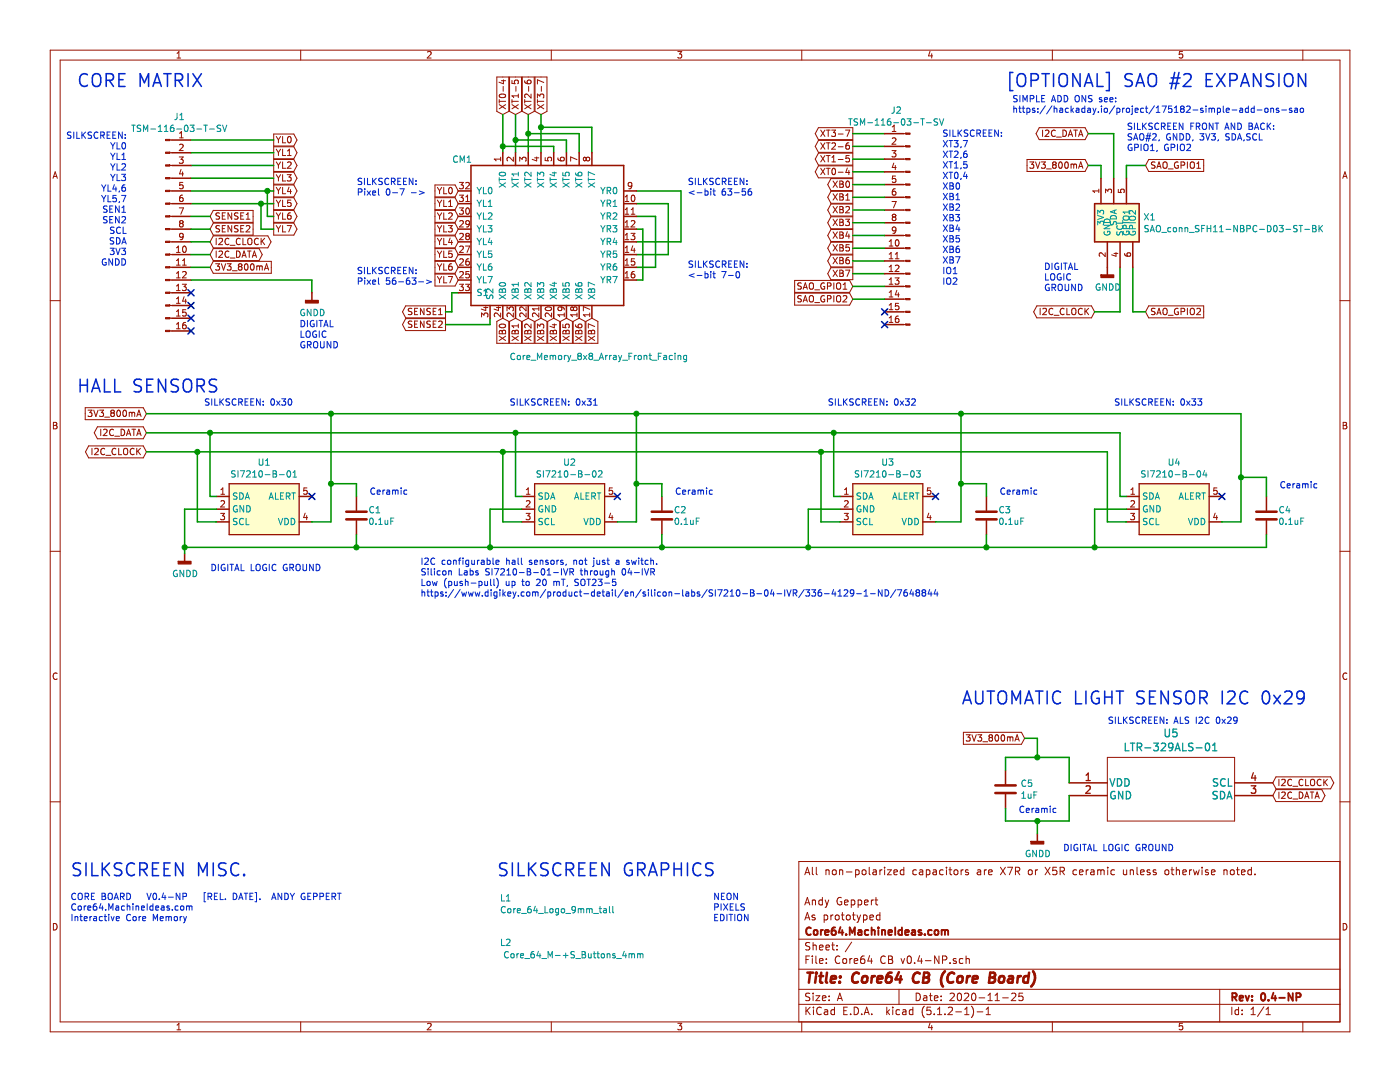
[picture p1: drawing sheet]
EESchema Schematic File Version 4
LIBS:Core64 CB v0.4-NP-cache
EELAYER 29 0
EELAYER END
$Descr A 11000 8500
encoding utf-8
Sheet 1 1
Title "Core64 CB (Core Board)"
Date "2020-11-25"
Rev "0.4-NP"
Comp "Core64.MachineIdeas.com"
Comment1 "As prototyped"
Comment2 "Andy Geppert"
Comment3 ""
Comment4 "All non-polarized capacitors are X7R or X5R ceramic unless otherwise noted."
$EndDescr
Text GLabel 3950 2500 3    50   Input ~ 0
XB0
Text GLabel 4050 2500 3    50   Input ~ 0
XB1
Text GLabel 4150 2500 3    50   Input ~ 0
XB2
Text GLabel 4250 2500 3    50   Input ~ 0
XB3
Text GLabel 4350 2500 3    50   Input ~ 0
XB4
Text GLabel 4450 2500 3    50   Input ~ 0
XB5
Text GLabel 4550 2500 3    50   Input ~ 0
XB6
Text GLabel 4650 2500 3    50   Input ~ 0
XB7
Text GLabel 4250 900  1    50   Input ~ 0
XT3-7
Text GLabel 4150 900  1    50   Input ~ 0
XT2-6
Text GLabel 4050 900  1    50   Input ~ 0
XT1-5
Text GLabel 3950 900  1    50   Input ~ 0
XT0-4
Text GLabel 6700 1750 0    50   Output ~ 0
XB3
Text GLabel 6700 1650 0    50   Output ~ 0
XB2
Text GLabel 6700 1550 0    50   Output ~ 0
XB1
Text GLabel 6700 1450 0    50   Output ~ 0
XB0
Text GLabel 6700 1850 0    50   Output ~ 0
XB4
Text GLabel 6700 1950 0    50   Output ~ 0
XB5
Text GLabel 6700 2050 0    50   Output ~ 0
XB6
Text GLabel 6700 2150 0    50   Output ~ 0
XB7
Text GLabel 6700 1350 0    50   Output ~ 0
XT0-4
Text GLabel 6700 1250 0    50   Output ~ 0
XT1-5
Text GLabel 6700 1150 0    50   Output ~ 0
XT2-6
Text GLabel 6700 1050 0    50   Output ~ 0
XT3-7
Wire Wire Line
	3950 1150 4350 1150
Wire Wire Line
	4350 1150 4350 1200
Wire Wire Line
	3950 1150 3950 1200
Wire Wire Line
	4050 1200 4050 1100
Wire Wire Line
	4050 1100 4450 1100
Wire Wire Line
	4450 1100 4450 1200
Wire Wire Line
	4150 1200 4150 1050
Wire Wire Line
	4150 1050 4550 1050
Wire Wire Line
	4550 1050 4550 1200
Wire Wire Line
	4250 1200 4250 1000
Wire Wire Line
	4250 1000 4650 1000
Wire Wire Line
	4650 1000 4650 1200
Wire Wire Line
	3950 1150 3950 900 
Connection ~ 3950 1150
Wire Wire Line
	4050 1100 4050 900 
Connection ~ 4050 1100
Wire Wire Line
	4150 1050 4150 900 
Connection ~ 4150 1050
Wire Wire Line
	4250 1000 4250 900 
Connection ~ 4250 1000
Wire Wire Line
	6700 1050 6950 1050
Wire Wire Line
	6700 1150 6950 1150
Wire Wire Line
	6700 1250 6950 1250
Wire Wire Line
	6700 1350 6950 1350
Text GLabel 3600 2200 0    50   Input ~ 0
YL7
Text GLabel 3600 2100 0    50   Input ~ 0
YL6
Text GLabel 3600 2000 0    50   Input ~ 0
YL5
Text GLabel 3600 1900 0    50   Input ~ 0
YL4
Text GLabel 3600 1800 0    50   Input ~ 0
YL3
Text GLabel 3600 1700 0    50   Input ~ 0
YL2
Text GLabel 3600 1600 0    50   Input ~ 0
YL1
Text GLabel 3600 1500 0    50   Input ~ 0
YL0
Text GLabel 2150 1200 2    50   Output ~ 0
YL1
Text GLabel 2150 1100 2    50   Output ~ 0
YL0
Text GLabel 2150 1300 2    50   Output ~ 0
YL2
Text GLabel 2150 1400 2    50   Output ~ 0
YL3
Text GLabel 2150 1500 2    50   Output ~ 0
YL4
Text GLabel 2150 1600 2    50   Output ~ 0
YL5
Text GLabel 2150 1700 2    50   Output ~ 0
YL6
Text GLabel 2150 1800 2    50   Output ~ 0
YL7
Wire Wire Line
	2100 1500 2100 1700
Wire Wire Line
	2100 1700 2150 1700
Wire Wire Line
	2150 1100 1500 1100
Wire Wire Line
	1500 1200 2150 1200
Wire Wire Line
	1500 1300 2150 1300
Wire Wire Line
	2150 1400 1500 1400
Wire Wire Line
	2150 1500 2100 1500
Wire Wire Line
	2100 1500 1500 1500
Connection ~ 2100 1500
Wire Wire Line
	5350 1900 5000 1900
Wire Wire Line
	5350 1500 5350 1900
Wire Wire Line
	5000 1500 5350 1500
Wire Wire Line
	5250 1600 5000 1600
Wire Wire Line
	5250 2000 5250 1600
Wire Wire Line
	5000 2000 5250 2000
Wire Wire Line
	5150 1700 5000 1700
Wire Wire Line
	5150 2100 5150 1700
Wire Wire Line
	5000 2100 5150 2100
Wire Wire Line
	5050 1800 5000 1800
Wire Wire Line
	5050 2200 5050 1800
Wire Wire Line
	5000 2200 5050 2200
Wire Wire Line
	2050 1800 2150 1800
Wire Wire Line
	2050 1600 2050 1800
Wire Wire Line
	2150 1600 2050 1600
Text Notes 1000 2100 2    50   ~ 0
SILKSCREEN:\nYL0\nYL1\nYL2\nYL3\nYL4,6\nYL5,7\nSEN1\nSEN2\nSCL\nSDA\n3V3\nGNDD
Wire Wire Line
	2050 1600 1500 1600
Connection ~ 2050 1600
Wire Wire Line
	6700 2150 6950 2150
Wire Wire Line
	6700 2050 6950 2050
$Comp
L Connector:Conn_01x16_Male J2
U 1 1
P 7150 1750
F 0 "J2" H 7258 2635 50  0000 C CNN
F 1 "TSM-116-03-T-SV‎" H 7258 2542 50  0000 C CNN
F 2 "Connector_PinHeader_2.54mm:PinHeader_1x16_P2.54mm_Vertical" H 7150 1750 50  0001 C CNN
F 3 "~" H 7150 1750 50  0001 C CNN
	1    7150 1750
	-1   0    0    -1  
$EndComp
$Comp
L Connector:Conn_01x16_Male J1
U 1 1
P 1300 1800
F 0 "J1" H 1408 2685 50  0000 C CNN
F 1 "TSM-116-03-T-SV‎" H 1408 2592 50  0000 C CNN
F 2 "Connector_PinHeader_2.54mm:PinHeader_1x16_P2.54mm_Vertical" H 1300 1800 50  0001 C CNN
F 3 "~" H 1300 1800 50  0001 C CNN
	1    1300 1800
	1    0    0    -1  
$EndComp
Text Notes 7400 2250 0    50   ~ 0
SILKSCREEN:\nXT3,7\nXT2,6\nXT1,5\nXT0,4\nXB0\nXB1\nXB2\nXB3\nXB4\nXB5\nXB6\nXB7\nIO1\nIO2
Text GLabel 3500 2450 0    50   Output ~ 0
SENSE1
Text GLabel 3500 2550 0    50   Output ~ 0
SENSE2
Wire Wire Line
	3500 2550 3850 2550
Wire Wire Line
	3850 2550 3850 2500
Wire Wire Line
	6950 1450 6700 1450
Wire Wire Line
	6950 1550 6700 1550
Wire Wire Line
	6950 1650 6700 1650
Wire Wire Line
	6700 1750 6950 1750
Wire Wire Line
	6950 1850 6700 1850
Wire Wire Line
	6700 1950 6950 1950
Text GLabel 1650 1700 2    50   Input ~ 0
SENSE1
Text GLabel 1650 1800 2    50   Input ~ 0
SENSE2
Wire Wire Line
	3600 2300 3550 2300
Wire Wire Line
	3550 2300 3550 2450
Wire Wire Line
	3550 2450 3500 2450
Wire Wire Line
	1650 1800 1500 1800
Wire Wire Line
	2450 2200 2450 2300
Wire Wire Line
	1500 2100 1650 2100
Wire Wire Line
	1500 2200 2450 2200
Wire Wire Line
	1500 1700 1650 1700
Text GLabel 1650 1900 2    50   BiDi ~ 0
I2C_CLOCK
Text GLabel 1650 2000 2    50   BiDi ~ 0
I2C_DATA
Wire Wire Line
	1500 1900 1650 1900
Wire Wire Line
	1500 2000 1650 2000
Text GLabel 1650 2100 2    50   Input ~ 0
3V3_800mA
Text Notes 1650 4500 0    50   ~ 0
DIGITAL LOGIC GROUND
$Comp
L Sensor_Magnetic:SI7210 U1
U 1 1
P 2100 3900
F 0 "U1" H 2075 4170 50  0000 C CNN
F 1 "SI7210-B-01" H 2075 4077 50  0000 C CNN
F 2 "Package_TO_SOT_SMD:SOT-23-5" H 2100 3550 50  0001 C CNN
F 3 "http://www.infineon.com/dgdl/Infineon-TLV493D-A1B6-DS-v01_00-EN.pdf?fileId=5546d462525dbac40152a6b85c760e80" H 1950 4400 50  0001 C CNN
	1    2100 3900
	1    0    0    -1  
$EndComp
Text GLabel 1150 3550 0    50   BiDi ~ 0
I2C_CLOCK
$Comp
L power:GNDD #PWR03
U 1 1
P 1450 4350
F 0 "#PWR03" H 1450 4100 50  0001 C CNN
F 1 "GNDD" H 1454 4195 50  0000 C CNN
F 2 "" H 1450 4350 50  0001 C CNN
F 3 "" H 1450 4350 50  0001 C CNN
	1    1450 4350
	1    0    0    -1  
$EndComp
Text GLabel 1150 3250 0    50   Input ~ 0
3V3_800mA
Wire Wire Line
	1700 4000 1450 4000
Wire Wire Line
	2600 4100 2600 3800
Wire Wire Line
	2600 3250 1150 3250
$Comp
L Sensor_Magnetic:SI7210 U2
U 1 1
P 4500 3900
F 0 "U2" H 4475 4170 50  0000 C CNN
F 1 "SI7210-B-02" H 4475 4077 50  0000 C CNN
F 2 "Package_TO_SOT_SMD:SOT-23-5" H 4500 3550 50  0001 C CNN
F 3 "http://www.infineon.com/dgdl/Infineon-TLV493D-A1B6-DS-v01_00-EN.pdf?fileId=5546d462525dbac40152a6b85c760e80" H 4350 4400 50  0001 C CNN
	1    4500 3900
	1    0    0    -1  
$EndComp
$Comp
L Sensor_Magnetic:SI7210 U3
U 1 1
P 7000 3900
F 0 "U3" H 6975 4170 50  0000 C CNN
F 1 "SI7210-B-03" H 6975 4077 50  0000 C CNN
F 2 "Package_TO_SOT_SMD:SOT-23-5" H 7000 3550 50  0001 C CNN
F 3 "http://www.infineon.com/dgdl/Infineon-TLV493D-A1B6-DS-v01_00-EN.pdf?fileId=5546d462525dbac40152a6b85c760e80" H 6850 4400 50  0001 C CNN
	1    7000 3900
	1    0    0    -1  
$EndComp
$Comp
L Sensor_Magnetic:SI7210 U4
U 1 1
P 9250 3900
F 0 "U4" H 9225 4170 50  0000 C CNN
F 1 "SI7210-B-04" H 9225 4077 50  0000 C CNN
F 2 "Package_TO_SOT_SMD:SOT-23-5" H 9250 3550 50  0001 C CNN
F 3 "http://www.infineon.com/dgdl/Infineon-TLV493D-A1B6-DS-v01_00-EN.pdf?fileId=5546d462525dbac40152a6b85c760e80" H 9100 4400 50  0001 C CNN
	1    9250 3900
	1    0    0    -1  
$EndComp
Wire Wire Line
	4100 4000 3850 4000
Wire Wire Line
	3850 4000 3850 4300
Wire Wire Line
	8600 4300 8600 4000
Wire Wire Line
	8600 4000 8850 4000
Wire Wire Line
	6600 4000 6350 4000
Wire Wire Line
	6350 4000 6350 4300
Connection ~ 6350 4300
Wire Wire Line
	5000 4100 5000 3800
Wire Wire Line
	5000 3250 2600 3250
Connection ~ 2600 3250
Wire Wire Line
	5000 3250 7550 3250
Wire Wire Line
	7550 3250 7550 3800
Wire Wire Line
	9750 4100 9750 3750
Wire Wire Line
	9750 3250 7550 3250
Connection ~ 7550 3250
Wire Wire Line
	1650 3900 1700 3900
Text GLabel 1150 3400 0    50   BiDi ~ 0
I2C_DATA
Wire Wire Line
	1150 3550 1550 3550
Wire Wire Line
	1650 3900 1650 3400
Connection ~ 1650 3400
Wire Wire Line
	1550 4100 1550 3550
Wire Wire Line
	1550 4100 1700 4100
Connection ~ 1550 3550
Wire Wire Line
	1150 3400 1650 3400
Connection ~ 5000 3250
Wire Wire Line
	8850 3900 8800 3900
Wire Wire Line
	8800 3900 8800 3400
Wire Wire Line
	8850 4100 8700 4100
Wire Wire Line
	8700 4100 8700 3550
Wire Wire Line
	1550 3550 3950 3550
Wire Wire Line
	1650 3400 4050 3400
Wire Wire Line
	6600 3900 6550 3900
Wire Wire Line
	6600 4100 6450 4100
Wire Wire Line
	6450 4100 6450 3550
Connection ~ 6450 3550
Wire Wire Line
	4100 3900 4050 3900
Wire Wire Line
	4050 3900 4050 3400
Connection ~ 4050 3400
Wire Wire Line
	4050 3400 6550 3400
Wire Wire Line
	4100 4100 3950 4100
Wire Wire Line
	3950 4100 3950 3550
Connection ~ 3950 3550
Wire Wire Line
	3950 3550 6450 3550
Wire Wire Line
	6450 3550 8700 3550
Wire Wire Line
	6550 3900 6550 3400
Connection ~ 6550 3400
Wire Wire Line
	6550 3400 8800 3400
$Comp
L Device:C C1
U 1 1
P 2800 4050
F 0 "C1" H 2891 4096 50  0000 L CNN
F 1 "0.1uF" H 2891 4005 50  0000 L CNN
F 2 "Capacitor_SMD:C_0805_2012Metric" H 2800 4050 50  0001 C CNN
F 3 "~" H 2800 4050 50  0001 C CNN
	1    2800 4050
	1    0    0    -1  
$EndComp
$Comp
L Device:C C2
U 1 1
P 5200 4050
F 0 "C2" H 5291 4096 50  0000 L CNN
F 1 "0.1uF" H 5291 4005 50  0000 L CNN
F 2 "Capacitor_SMD:C_0805_2012Metric" H 5200 4050 50  0001 C CNN
F 3 "~" H 5200 4050 50  0001 C CNN
	1    5200 4050
	1    0    0    -1  
$EndComp
$Comp
L Device:C C3
U 1 1
P 7750 4050
F 0 "C3" H 7841 4096 50  0000 L CNN
F 1 "0.1uF" H 7841 4005 50  0000 L CNN
F 2 "Capacitor_SMD:C_0805_2012Metric" H 7750 4050 50  0001 C CNN
F 3 "~" H 7750 4050 50  0001 C CNN
	1    7750 4050
	1    0    0    -1  
$EndComp
$Comp
L Device:C C4
U 1 1
P 9950 4050
F 0 "C4" H 10041 4096 50  0000 L CNN
F 1 "0.1uF" H 10041 4005 50  0000 L CNN
F 2 "Capacitor_SMD:C_0805_2012Metric" H 9950 4050 50  0001 C CNN
F 3 "~" H 9950 4050 50  0001 C CNN
	1    9950 4050
	1    0    0    -1  
$EndComp
Connection ~ 8600 4300
Text Notes 3300 4700 0    50   ~ 0
I2C configurable hall sensors, not just a switch.\nSilicon Labs SI7210-B-01-IVR through 04-IVR\nLow (push-pull) up to 20 mT, SOT23-5\nhttps://www.digikey.com/product-detail/en/silicon-labs/SI7210-B-04-IVR/336-4129-1-ND/7648844
Text Notes 2350 2750 0    50   ~ 0
DIGITAL\nLOGIC\nGROUND
Text GLabel 9000 1300 2    50   Input ~ 0
SAO_GPIO1
Text GLabel 9000 2450 2    50   Input ~ 0
SAO_GPIO2
Text GLabel 8550 1300 0    50   Input ~ 0
3V3_800mA
Text GLabel 8550 1050 0    50   BiDi ~ 0
I2C_DATA
Text GLabel 8600 2450 0    50   BiDi ~ 0
I2C_CLOCK
Wire Wire Line
	8800 2100 8800 2450
Wire Wire Line
	8800 2450 8600 2450
Wire Wire Line
	8900 2100 8900 2450
Wire Wire Line
	8900 2450 9000 2450
Wire Wire Line
	8850 1400 8850 1300
Wire Wire Line
	8750 1400 8750 1050
Wire Wire Line
	8750 1050 8550 1050
Wire Wire Line
	8550 1300 8650 1300
Wire Wire Line
	8650 1300 8650 1400
Wire Wire Line
	8850 1300 9000 1300
Text GLabel 6700 2350 0    50   Input ~ 0
SAO_GPIO2
Text GLabel 6700 2250 0    50   Input ~ 0
SAO_GPIO1
NoConn ~ 9600 3900
NoConn ~ 7350 3900
NoConn ~ 4850 3900
NoConn ~ 2450 3900
$Comp
L LiteOn_LTR-329ALS:LTR-329ALS-01 U5
U 1 1
P 8400 6150
F 0 "U5" H 9200 6543 60  0000 C CNN
F 1 "LTR-329ALS-01" H 9200 6433 60  0000 C CNN
F 2 "LiteOn_LTR-329ALS:LTR-329ALS-01" H 9200 6390 60  0001 C CNN
F 3 "https://optoelectronics.liteon.com/upload/download/DS86-2014-0006/LTR-329ALS-01_DS_V1.pdf" H 9200 6433 60  0001 C CNN
	1    8400 6150
	1    0    0    -1  
$EndComp
Text Notes 8700 5700 0    50   ~ 0
SILKSCREEN: ALS I2C 0x29
$Comp
L power:GNDD #PWR05
U 1 1
P 2450 2300
F 0 "#PWR05" H 2450 2050 50  0001 C CNN
F 1 "GNDD" H 2454 2145 50  0000 C CNN
F 2 "" H 2450 2300 50  0001 C CNN
F 3 "" H 2450 2300 50  0001 C CNN
	1    2450 2300
	1    0    0    -1  
$EndComp
Wire Wire Line
	6700 2350 6950 2350
Text Notes 8850 1200 0    50   ~ 0
SILKSCREEN FRONT AND BACK: \nSAO#2, GNDD, 3V3, SDA,SCL\nGPIO1, GPIO2
$Comp
L Device:C C5
U 1 1
P 7900 6200
F 0 "C5" H 8015 6247 50  0000 L CNN
F 1 "1uF" H 8015 6154 50  0000 L CNN
F 2 "Capacitor_SMD:C_0805_2012Metric" H 7938 6050 50  0001 C CNN
F 3 "~" H 7900 6200 50  0001 C CNN
	1    7900 6200
	1    0    0    -1  
$EndComp
Text Notes 8350 6700 0    50   ~ 0
DIGITAL LOGIC GROUND
$Comp
L power:GNDD #PWR0101
U 1 1
P 8150 6550
F 0 "#PWR0101" H 8150 6300 50  0001 C CNN
F 1 "GNDD" H 8154 6395 50  0000 C CNN
F 2 "" H 8150 6550 50  0001 C CNN
F 3 "" H 8150 6550 50  0001 C CNN
	1    8150 6550
	1    0    0    -1  
$EndComp
Text Notes 7550 5550 0    100  ~ 0
AUTOMATIC LIGHT SENSOR I2C 0x29
Text Notes 3900 6900 0    100  ~ 0
SILKSCREEN GRAPHICS
Wire Wire Line
	8150 6450 8400 6450
Wire Wire Line
	8400 6450 8400 6250
Wire Wire Line
	8150 6450 8150 6550
Wire Wire Line
	8400 6150 8400 5950
Wire Wire Line
	8400 5950 8150 5950
Wire Wire Line
	7900 5950 7900 6050
Text GLabel 8050 5800 0    50   Input ~ 0
3V3_800mA
Text GLabel 10000 6250 2    50   BiDi ~ 0
I2C_DATA
Text GLabel 10000 6150 2    50   BiDi ~ 0
I2C_CLOCK
Wire Wire Line
	8150 5950 8150 5800
Wire Wire Line
	8150 5800 8050 5800
Connection ~ 8150 5950
Wire Wire Line
	8150 5950 7900 5950
Text Notes 600  3100 0    100  ~ 0
HALL SENSORS
Wire Wire Line
	8150 6450 7900 6450
Wire Wire Line
	7900 6450 7900 6350
Connection ~ 8150 6450
Text Notes 600  700  0    100  ~ 0
CORE MATRIX
Text Notes 7900 700  0    100  ~ 0
[OPTIONAL] SAO #2 EXPANSION
Text Notes 1600 3200 0    50   ~ 0
SILKSCREEN: 0x30
Text Notes 4000 3200 0    50   ~ 0
SILKSCREEN: 0x31
Text Notes 6500 3200 0    50   ~ 0
SILKSCREEN: 0x32
Text Notes 8750 3200 0    50   ~ 0
SILKSCREEN: 0x33
Wire Wire Line
	2450 4100 2600 4100
Wire Wire Line
	1450 4000 1450 4300
Wire Wire Line
	3850 4300 2800 4300
Connection ~ 3850 4300
Connection ~ 1450 4300
Wire Wire Line
	1450 4300 1450 4350
Wire Wire Line
	2800 4200 2800 4300
Connection ~ 2800 4300
Wire Wire Line
	2800 4300 1450 4300
Wire Wire Line
	2800 3900 2800 3800
Wire Wire Line
	2800 3800 2600 3800
Connection ~ 2600 3800
Wire Wire Line
	2600 3800 2600 3250
Wire Wire Line
	3850 4300 5200 4300
Wire Wire Line
	4850 4100 5000 4100
Wire Wire Line
	5200 4200 5200 4300
Connection ~ 5200 4300
Wire Wire Line
	5200 4300 6350 4300
Wire Wire Line
	5200 3900 5200 3800
Wire Wire Line
	5200 3800 5000 3800
Connection ~ 5000 3800
Wire Wire Line
	5000 3800 5000 3250
Text Notes 2900 3900 0    50   ~ 0
Ceramic
Wire Wire Line
	6350 4300 7750 4300
Wire Wire Line
	7350 4100 7550 4100
Wire Wire Line
	7750 4200 7750 4300
Connection ~ 7750 4300
Wire Wire Line
	7750 4300 8600 4300
Wire Wire Line
	7750 3900 7750 3800
Wire Wire Line
	7750 3800 7550 3800
Connection ~ 7550 3800
Wire Wire Line
	7550 3800 7550 4100
Wire Wire Line
	9600 4100 9750 4100
Wire Wire Line
	9950 3900 9950 3750
Wire Wire Line
	9950 3750 9750 3750
Connection ~ 9750 3750
Wire Wire Line
	9750 3750 9750 3250
Wire Wire Line
	9950 4200 9950 4300
Wire Wire Line
	8600 4300 9950 4300
Text Notes 2800 1550 0    50   ~ 0
SILKSCREEN:\nPixel 0-7 ->
Text Notes 5400 1550 0    50   ~ 0
SILKSCREEN:\n<-bit 63-56
Text Notes 5400 2200 0    50   ~ 0
SILKSCREEN:\n<-bit 7-0
Text Notes 2800 2250 0    50   ~ 0
SILKSCREEN:\nPixel 56-63->
Text Notes 550  7250 0    50   ~ 0
CORE BOARD   V0.4-NP   [REL. DATE].  ANDY GEPPERT   \nCore64.MachineIdeas.com\nInteractive Core Memory
$Comp
L power:GNDD #PWR0102
U 1 1
P 8700 2100
F 0 "#PWR0102" H 8700 1850 50  0001 C CNN
F 1 "GNDD" H 8704 1945 50  0000 C CNN
F 2 "" H 8700 2100 50  0001 C CNN
F 3 "" H 8700 2100 50  0001 C CNN
	1    8700 2100
	1    0    0    -1  
$EndComp
Text Notes 5300 3900 0    50   ~ 0
Ceramic
Text Notes 7850 3900 0    50   ~ 0
Ceramic
Text Notes 10050 3850 0    50   ~ 0
Ceramic
Text Notes 8000 6400 0    50   ~ 0
Ceramic
Wire Wire Line
	6950 2250 6700 2250
Text Notes 550  6900 0    100  ~ 0
SILKSCREEN MISC.
Text Notes 8200 2300 0    50   ~ 0
DIGITAL\nLOGIC\nGROUND
$Comp
L Core_64_KiCad_Library:Core_Memory_8x8_Array_Front_Facing CM1
U 1 1
P 4300 1850
F 0 "CM1" H 3550 2450 50  0000 L CNN
F 1 "Core_Memory_8x8_Array_Front_Facing" H 4000 900 50  0000 L CNN
F 2 "Core_Memory_8x8_Array:core_64_0.3in_spacing_front_facing" H 4350 1900 50  0001 C CNN
F 3 "" H 4350 1900 50  0001 C CNN
	1    4300 1850
	1    0    0    -1  
$EndComp
$Comp
L badgelife_shitty_addon_v169bis:SAO_conn_SFH11-NBPC-D03-ST-BK X1
U 1 1
P 8800 1700
F 0 "X1" H 8981 1697 50  0000 L CNN
F 1 "SAO_conn_SFH11-NBPC-D03-ST-BK" H 8981 1604 50  0000 L CNN
F 2 "badgelife_sao_v169bis:Badgelife-SAOv169-BADGE-2x3" H 8800 1900 50  0001 C CNN
F 3 "" H 8800 1900 50  0001 C CNN
	1    8800 1700
	1    0    0    -1  
$EndComp
$Comp
L Core_64_KiCad_Library:Core_64_Logo_9mm_tall L1
U 1 1
P 3900 7100
F 0 "L1" H 3925 7147 50  0000 L CNN
F 1 "Core_64_Logo_9mm_tall" H 3925 7054 50  0000 L CNN
F 2 "Core_Memory_8x8_Array:Core64_Logo_9mm_tall" H 3900 7100 50  0001 C CNN
F 3 "" H 3900 7100 50  0001 C CNN
	1    3900 7100
	1    0    0    -1  
$EndComp
$Comp
L Core_64_KiCad_Library:Core_64_M-+S_Buttons_4mm L2
U 1 1
P 3900 7450
F 0 "L2" H 3925 7497 50  0000 L CNN
F 1 "Core_64_M-+S_Buttons_4mm" H 3950 7400 50  0000 L CNN
F 2 "Core_Memory_8x8_Array:Core64-M_-_+_S_Buttons" H 3900 7450 50  0001 C CNN
F 3 "" H 3900 7450 50  0001 C CNN
	1    3900 7450
	1    0    0    -1  
$EndComp
NoConn ~ 6950 2450
NoConn ~ 6950 2550
NoConn ~ 1500 2300
NoConn ~ 1500 2400
NoConn ~ 1500 2500
NoConn ~ 1500 2600
Text Notes 5600 7250 0    50   ~ 0
NEON\nPIXELS\nEDITION
Text Notes 7950 900  0    50   ~ 0
SIMPLE ADD ONS see:\nhttps://hackaday.io/project/175182-simple-add-ons-sao
$EndSCHEMATC
